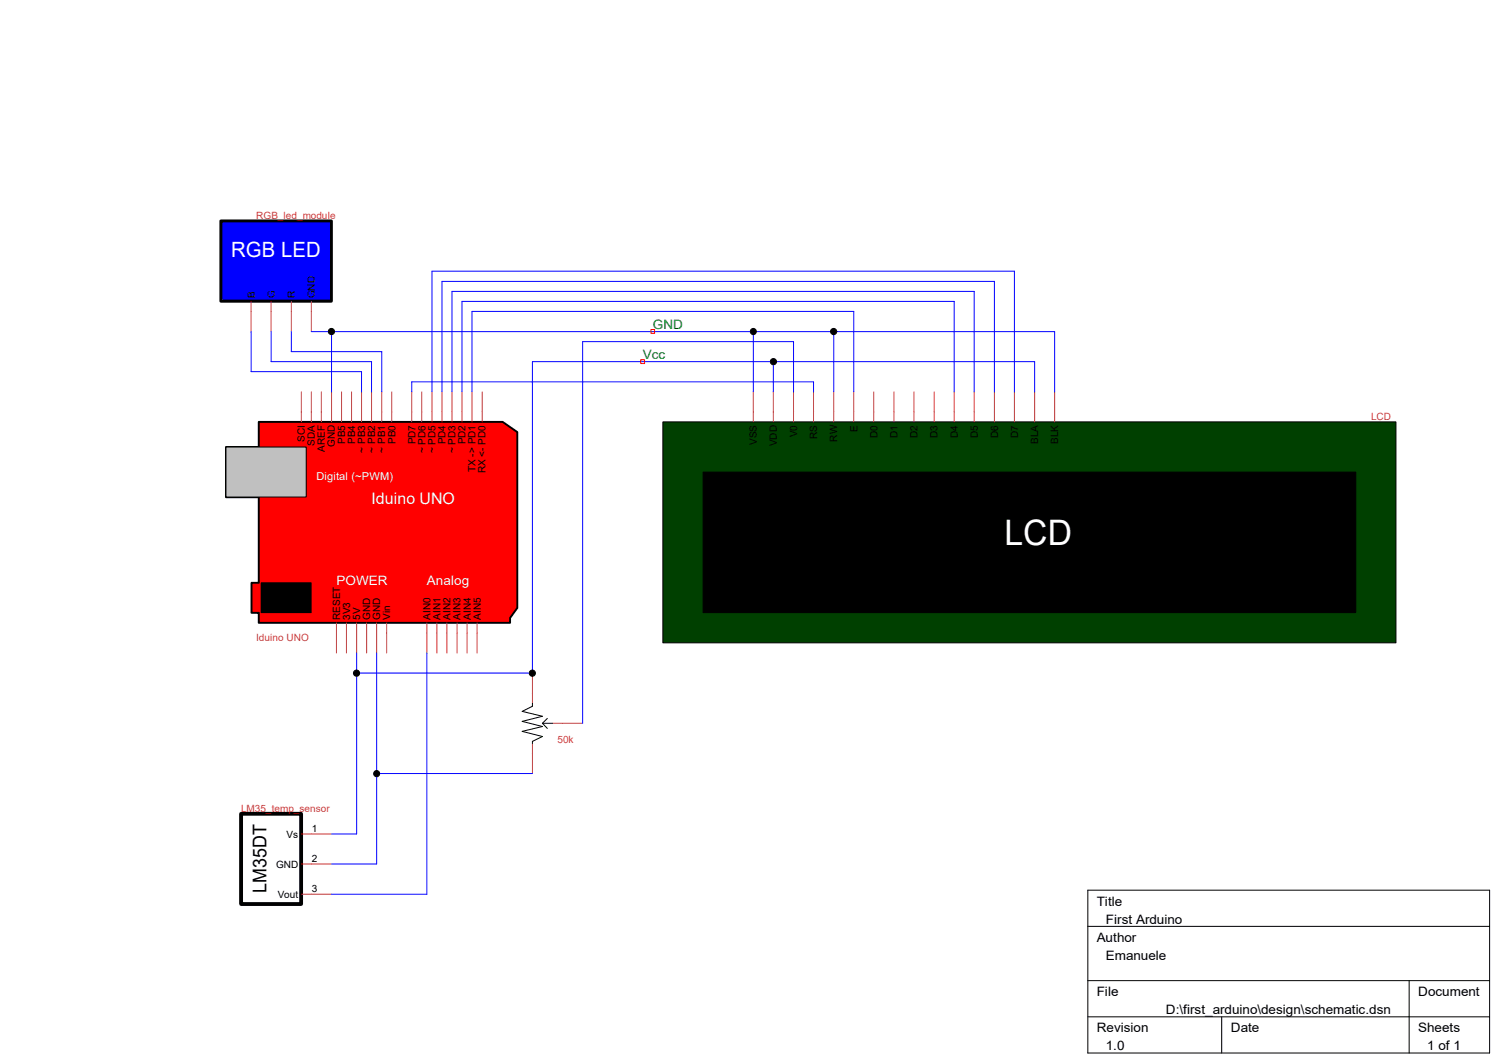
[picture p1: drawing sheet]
<svg xmlns="http://www.w3.org/2000/svg" width="297mm" height="210mm" viewBox="0 0 297 210" stroke-linecap="round" stroke-linejoin="round" font-family="sans-serif">
<path d="M45 88.9h6.5v-5h48.5l2.9 2v35l-1.4 2v1h-50v-2h-1.5v-6h1.5v-17h-6.5z" fill="#f00" stroke="#000" stroke-width=".38"/>
<path d="M51.9 115.9h10v5.9h-10z" fill="#000" stroke="#000" stroke-width=".2"/>
<g fill="none" stroke="#c04040" stroke-width=".2">
<path d="M63.9 77.9v6M66 77.9v6M67.9 77.9v6M69.9 77.9v6M71.9 77.9v6M73.9 77.9v6M75.9 77.9v6M77.9 77.9v6M81.9 77.9v6M83.9 77.9v6M85.9 77.9v6M87.9 77.9v6"/>
<path d="M89.9 77.9v6M91.9 77.9v6M93.9 77.9v6M95.9 77.9v6M84.9 123.9v6M86.9 123.9v6M88.9 123.9v6M90.9 123.9v6M92.9 123.9v6"/>
</g>
<path d="M45 88.9h15.9v9.9h-15.9z" fill="#c0c0c0" stroke="#000" stroke-width=".2"/>
<path d="M59.9 77.9v6M61.9 77.9v6M66.9 123.9v6M68.9 123.9v6M71 123.9v6M72.9 123.9v6M74.9 123.9v6M76.9 123.9v6M94.9 123.9v6" fill="none" stroke="#c04040" stroke-width=".2"/>
<path d="M131.9 83.9h145.8v43.9h-145.8z" fill="#004000" stroke="#000" stroke-width=".2"/>
<g fill="none" stroke="#c04040" stroke-width=".2">
<path d="M149.9 77.9v6M153.8 77.9v6M157.9 77.9v6M161.8 77.9v6M165.9 77.9v6M169.8 77.9v6M173.8 77.9v6M177.8 77.9v6M181.8 77.9v6M185.8 77.9v6M189.8 77.9v6M193.8 77.9v6"/>
<path d="M197.8 77.9v6M201.8 77.9v6M205.8 77.9v6M209.8 77.9v6M105.9 133.9v6M105.9 147.9v5.9M109.9 143.8h6M59.9 165.9h6.1M59.9 171.8h6.1M59.9 177.8h6.1"/>
</g>
<path d="M139.9 93.9h129.8v27.9h-129.8z" fill="#000" stroke="#000" stroke-width=".2"/>
<path d="M48 161.8h11.9v18h-11.9z" fill="none" stroke="#000" stroke-width=".76"/>
<path d="M105.9 139.9v.6l-2 1 4 1-4 1 4 1-4 1 4 1-2 .9v.5M107.9 143.8h2M107.9 143.8l1 1.1M108.9 142.9l-1 .9" fill="none" stroke="#000" stroke-width=".2"/>
<g fill="none" stroke="#00f" stroke-width=".2">
<path d="M66 77.9v-11.9h143.8v11.9M81.9 77.9v-2h79.9v2M85.9 77.9v-24h115.9v24M87.9 77.9v-21.9h109.9v21.9M89.9 77.9v-19.9h103.9v19.9M91.9 77.9v-18h97.9v18M93.9 77.9v-16h75.9v16M149.9 66v11.9M153.8 71.9v6M157.9 77.9v-10h-42v75.9M165.9 66v11.9M205.8 77.9v-6h-99.9v62h-34.9"/>
<path d="M71 129.9v36h-5M74.9 129.9v41.9h-8.9M84.9 129.9v47.9h-18.9M74.9 153.8h31"/>
</g>
<path d="M127.5 71.5h.7v.8h-.7zM129.5 65.5h.7v.8h-.7z" fill="none" stroke="#f00" stroke-width=".2"/>
<path d="M43.9 43.9h22v16h-22z" fill="#00f" stroke="#000" stroke-width=".59"/>
<path d="M50 59.9v6.1M53.9 59.9v6.1M58 59.9v6.1M61.9 59.9v6.1" fill="none" stroke="#c04040" stroke-width=".2"/>
<path d="M50 66v7.9h21.9v4M53.9 66v5.9h20v6M58 66v3.9h17.9v8M61.9 66h4.1" fill="none" stroke="#00f" stroke-width=".2"/>
<g fill="#000" stroke="#000" stroke-width=".2">
<circle cx="65.9" cy="65.9" r=".61"/>
<circle cx="149.9" cy="65.9" r=".6"/>
<circle cx="153.9" cy="71.9" r=".61"/>
<circle cx="165.8" cy="65.9" r=".61"/>
<circle cx="70.9" cy="133.9" r=".61"/>
<circle cx="105.9" cy="133.9" r=".61"/>
<circle cx="74.9" cy="153.9" r=".6"/>
</g>
<path d="M216.4 177h79.9v32.4h-79.9zM216.4 184.2h79.9M216.4 195h79.9M280.3 195v14.4M216.4 202.2h79.9M243 202.2v7.2" fill="none" stroke="#000" stroke-width=".2"/>
<text font-size="7" fill="#fff" x="199.8" y="108.4">LCD</text>
<text font-size="4.2" fill="#fff" x="46" y="51">RGB LED</text>
<text font-size="3.8" x="53" y="177.6" transform="rotate(-90 53 177.6)">LM35DT</text>
<text font-size="3.2" fill="#fff" x="73.9" y="100.2">Iduino UNO</text>
<g font-size="2.6" fill="#008020">
<text x="129.9" y="65.4">GND</text>
<text x="127.9" y="71.4">Vcc</text>
</g>
<g font-size="2.6" fill="#fff">
<text x="66.9" y="116.3">POWER</text>
<text x="84.9" y="116.3">Analog</text>
</g>
<g font-size="2.6">
<text x="218.2" y="180.1">Title</text>
<text x="220" y="183.7">First Arduino</text>
<text x="218.2" y="187.3">Author</text>
<text x="220" y="190.9">Emanuele</text>
<text x="218.2" y="198.1">File</text>
<text x="231.9" y="201.7">D:\first_arduino\design\schematic.dsn</text>
<text x="282.1" y="198.1">Document</text>
<text x="218.2" y="205.3">Revision</text>
<text x="220" y="208.9">1.0</text>
<text x="244.9" y="205.3">Date</text>
<text x="282.2" y="205.3">Sheets</text>
<text x="283.9" y="208.9">1 of 1</text>
</g>
<text font-size="2.2" fill="#fff" x="62.9" y="95.5">Digital (~PWM)</text>
<g font-size="2" fill="#c04040">
<text x="51" y="43.5">RGB_led_module</text>
<text x="272.8" y="83.5">LCD</text>
<text x="51" y="127.5">Iduino UNO</text>
<text x="110.9" y="147.8">50k</text>
<text x="48" y="161.4">LM35_temp_sensor</text>
</g>
<g font-size="2">
<text x="50.7" y="59.4" transform="rotate(-90 50.7 59.4)">B</text>
<text x="54.7" y="59.4" transform="rotate(-90 54.7 59.4)">G</text>
<text x="58.7" y="59.4" transform="rotate(-90 58.7 59.4)">R</text>
<text x="62.7" y="59.4" transform="rotate(-90 62.7 59.4)">GND</text>
<text x="60.7" y="87.8" transform="rotate(-90 60.7 87.8)">SCI</text>
<text x="62.7" y="88.6" transform="rotate(-90 62.7 88.6)">SDA</text>
<text x="64.6" y="89.8" transform="rotate(-90 64.6 89.8)">AREF</text>
<text x="66.6" y="88.9" transform="rotate(-90 66.6 88.9)">GND</text>
<text x="68.7" y="88.3" transform="rotate(-90 68.7 88.3)">PB5</text>
<text x="70.7" y="88.3" transform="rotate(-90 70.7 88.3)">PB4</text>
<text x="72.6" y="90" transform="rotate(-90 72.6 90)">~ PB3</text>
<text x="74.6" y="90" transform="rotate(-90 74.6 90)">~ PB2</text>
<text x="76.6" y="90" transform="rotate(-90 76.6 90)">~ PB1</text>
<text x="78.7" y="88.3" transform="rotate(-90 78.7 88.3)">PB0</text>
<text x="82.6" y="88.4" transform="rotate(-90 82.6 88.4)">PD7</text>
<text x="88.6" y="88.4" transform="rotate(-90 88.6 88.4)">PD4</text>
<text x="92.6" y="88.4" transform="rotate(-90 92.6 88.4)">PD2</text>
<text x="150.6" y="88.5" transform="rotate(-90 150.6 88.5)">VSS</text>
<text x="154.6" y="88.7" transform="rotate(-90 154.6 88.7)">VDD</text>
<text x="158.6" y="87" transform="rotate(-90 158.6 87)">V0</text>
<text x="162.6" y="87.3" transform="rotate(-90 162.6 87.3)">RS</text>
<text x="166.5" y="87.8" transform="rotate(-90 166.5 87.8)">RW</text>
<text x="170.6" y="85.9" transform="rotate(-90 170.6 85.9)">E</text>
<text x="174.5" y="87.1" transform="rotate(-90 174.5 87.1)">D0</text>
<text x="178.6" y="87.1" transform="rotate(-90 178.6 87.1)">D1</text>
<text x="182.5" y="87.1" transform="rotate(-90 182.5 87.1)">D2</text>
<text x="186.5" y="87.1" transform="rotate(-90 186.5 87.1)">D3</text>
<text x="190.5" y="87.1" transform="rotate(-90 190.5 87.1)">D4</text>
<text x="194.5" y="87.1" transform="rotate(-90 194.5 87.1)">D5</text>
<text x="198.5" y="87.1" transform="rotate(-90 198.5 87.1)">D6</text>
<text x="202.5" y="87.1" transform="rotate(-90 202.5 87.1)">D7</text>
<text x="206.5" y="88.3" transform="rotate(-90 206.5 88.3)">BLA</text>
<text x="210.5" y="88.3" transform="rotate(-90 210.5 88.3)">BLK</text>
<text x="84.6" y="90.1" transform="rotate(-90 84.6 90.1)">~ PD6</text>
<text x="86.6" y="90.1" transform="rotate(-90 86.6 90.1)">~ PD5</text>
<text x="90.6" y="90.1" transform="rotate(-90 90.6 90.1)">~ PD3</text>
<text x="94.6" y="93.9" transform="rotate(-90 94.6 93.9)">TX -&gt; PD1</text>
<text x="96.6" y="94.1" transform="rotate(-90 96.6 94.1)">RX &lt;- PD0</text>
<text x="67.6" y="123.3" transform="rotate(-90 67.6 123.3)">RESET</text>
<text x="69.6" y="123.3" transform="rotate(-90 69.6 123.3)">3V3</text>
<text x="71.6" y="123.3" transform="rotate(-90 71.6 123.3)">5V</text>
<text x="73.7" y="123.3" transform="rotate(-90 73.7 123.3)">GND</text>
<text x="75.6" y="123.3" transform="rotate(-90 75.6 123.3)">GND</text>
<text x="77.6" y="123.3" transform="rotate(-90 77.6 123.3)">Vin</text>
<text x="85.6" y="123.3" transform="rotate(-90 85.6 123.3)">AIN0</text>
<text x="87.6" y="123.3" transform="rotate(-90 87.6 123.3)">AIN1</text>
<text x="89.6" y="123.3" transform="rotate(-90 89.6 123.3)">AIN2</text>
<text x="91.6" y="123.3" transform="rotate(-90 91.6 123.3)">AIN3</text>
<text x="93.6" y="123.3" transform="rotate(-90 93.6 123.3)">AIN4</text>
<text x="95.6" y="123.3" transform="rotate(-90 95.6 123.3)">AIN5</text>
<text x="57" y="166.6">Vs</text>
<text x="62.1" y="165.4">1</text>
<text x="54.9" y="172.6">GND</text>
<text x="62.1" y="171.4">2</text>
<text x="55.2" y="178.6">Vout</text>
<text x="62.1" y="177.4">3</text>
</g>
</svg>
